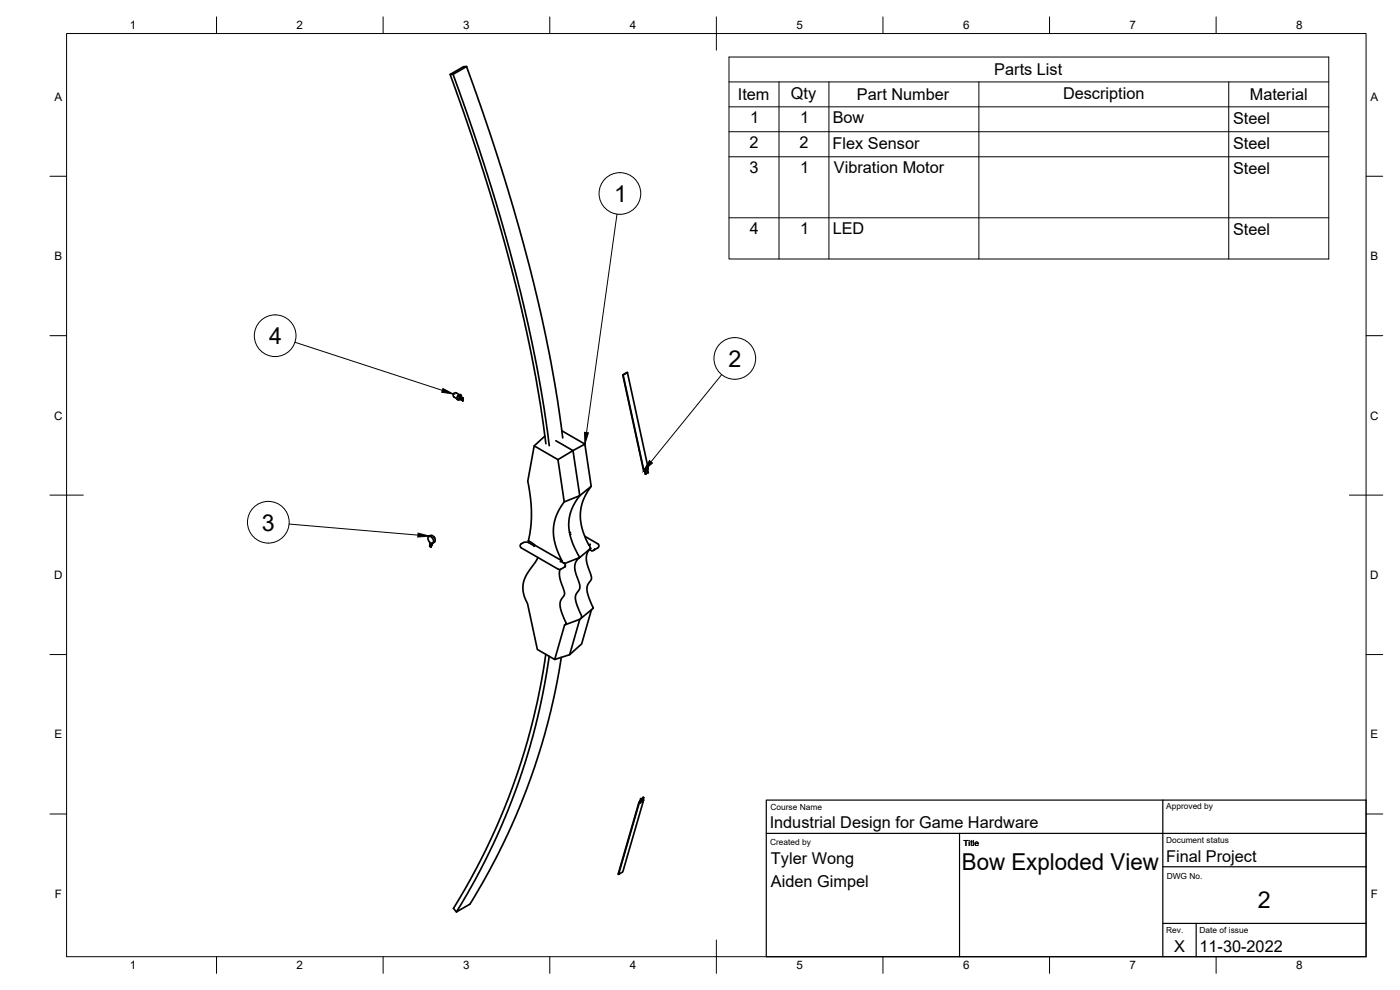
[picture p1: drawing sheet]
<svg xmlns="http://www.w3.org/2000/svg" width="420mm" height="297mm" viewBox="0 0 420 297" stroke-linecap="round" stroke-linejoin="round" font-family="sans-serif">
<!-- layer: Visible -->
<g fill="none" stroke="#000" stroke-width=".51">
<path d="M140 20l5.9 16.7 4.5 13.7 3.6 11.6 4.8 17.7 3.4 13.7 2.8 13.5 2.2 12.4 1.7 12.1M140 20h-.9l-4 2.3 5.6 15.8 4.4 13.6 4.1 13.4 4.4 15.8 2.9 12 3.1 14.3 2.5 13.9 1.7 12M140 20l-4 2.3M136 22.3l5.9 16.7 4.5 13.7 3.5 11.7 4.9 17.6 3.3 13.8 2.9 13.5 2.2 12.4 1.6 12M136 22.3h-.9M137.4 118.8l.6-.4 .2 .1a.52 .52 0 0 1-.8 .3zM137.4 118.8l-.2 1 .4 .2 .5-.2M137.9 119.7h.1M137.9 119.5l.1-.1 .7 .5M137.9 119.1l-.1 .1M137.9 118.9l.1-.1 .7 .5M137.9 119.5h.1"/>
<path d="M137.9 118.9v.1M137.9 119.6l1 .7-1-.6M137.9 119l1 .7-1-.6M137.9 119.1h.1M137.9 118.5l-.9-.6a.71 .71 0 0 0-.9 .3 .71 .71 0 0 0 .2 1l.8 .4M138 119.1l-.1 .1M138 118.4l.4 .2 .1 .6M138.4 119.4l-.2 .2M138.7 120h.3l-.1 .3M138.7 119.4l.3 .1-.1 .2M139 119.5h.1M186.9 112.5l6.3 28.8 .2-.1 .2 .3-.2-.8"/>
<path d="M188.3 111.8l-1.3 .7M139 120v.1M160.3 133.8l7.1 4.1 1.9 12.7-1.4 2.1-1.2 2.7-.6 2.6v1.9l.6 3.5 2 4.9-8.2-4.7-1.2-.9a.78 .78 0 0 1-.7-.6 .78 .78 0 0 1 .2-.8l.6-3.9 .1-4.1-.3-4.3-.8-4.6zM163.5 130.8l-3.2 3M166.8 132.2l5.2 3-4.6 2.7M168.6 129.3l6.9 4 1.9 12.6-1.4 2.1-1.1 2.5-.7 2.7v2l.8 4.3 1.8 4.1 .3-.3-.1 .5 .3 .7M175.5 133.3l-3.5 1.9 2 13.5-4.7 1.9M177.4 145.9a15.7 15.7 0 0 0-4.6 4.4l-1.4 3-.7 3.2 .2 3.2 1.1 3.8 2 3.8 3.2-2.8-.3 .4 .9 .4 .7-.7M193.4 141.2l.1 .3M193.4 141.4h.1M193.5 141.4l.1 .1M193.6 140.7l-.2 .1"/>
<path d="M193.6 140.7l.3 1.5h-.2l-.2-.7M193.6 140.7h-.2M194 140.9l.1 .2M194 141.1h.1M194.1 140.4l.1 .7-.1-.3-.4 .2v.4M194.1 141.1h.1M194.2 140.3l-.2 .1M194.2 140.3l.3 1.6h-.2l-.2-.8M194.2 140.3l-.1 .1M194.4 141l.1-.4-6.2-28.8-1.3 .7 6.3 28.8M128.7 161l.8-.4 .8 .7 .3 1.1-.7 .6M128.9 163.9h.2z"/>
<path d="M129 163.3l.3 .2M129 163.3v-.5a1.42 1.42 0 0 1-.3-1.9 1.29 1.29 0 0 1 1.2 .7 1.29 1.29 0 0 1-.1 1.4h-.3v.5M129.1 163.5l-.2 .4M129.1 163.3v.2M129.1 163.5h.1M129.1 163.3h.1M129.2 164l.1 .1zM129.2 163.5l-.1 .4M129.2 163.4v.1M129.3 163.7l-.1 .3M129.3 163.5v.2M129.3 163.7h.2"/>
<path d="M129.4 163.4h.1M129.4 163.5h.1M129.4 163.5l.1 .2M129.5 163.7l-.2 .4M129.8 163.1h.1M129.8 163.1l-.3 .4M129.8 163v.1M130.2 161.1l.3 .4M156.4 163.2l1-.5h1l2 1.1M156.5 163.1l-.4 .7 .3 .6 11.2 6.4h.7l1.4-.8-.2-.9-1.4-.6 .6-.2M160.5 163.6l-.2 .3M161.4 167.3l-3.7 5.8-.7 2.2v1.9l.4 1.7 .9 2.2 3 13.8 5.2 3 2.9-10.4 .5-.4-1.8-5 .1-1.8 1-1.5 .2-.8-1.4-4.8 .1-2.3"/>
<path d="M169.3 169h.1M169.4 169.9l.3 .1M169.5 169.1l4.5-1.8-1.1 1.2-.4 1.3 .2 1.9 1.3 4.1-.2 1.1-1 1.5-.1 1.2 .5 2 1.4 3.5-.6 .7-4.6 1.7M175.5 160.9l3.9 2.3M176.9 164.9l-.8 1.4-.1 1.7 1.5 5.4-.1 .6-1 1.5-.3 1.4 .6 2.4 1.3 3.1-3.8 3.2M179.4 163.1l.3 .4-.1 .7-1.6 1M163.8 196.3l-1.3 7.9-2.5 11.6-2.1 8.1-2.5 7.9-4.2 11.2-4.9 10.9-5.2 10-5 8.6 .9 1.1M164.8 196.9l-1.9 11.2-2.2 9.6-2.6 9.4-3 9.1-3.5 8.9-3.5 8.1-5.7 11.2-5.4 9.2M168.5 197.2l-2.6 13.3-3.8 14.6-2.4 7.1-3.2 8.7-6 13.4a208.3 208.3 0 0 1-9.5 17l-4 2.3M174 185.8l-3 10.6-4.5 1.5M177.5 182.9l-2.9 10.3-3.6 3.2M192.3 239.7l-.2 .6"/>
<path d="M192.3 239.6l.2 .1zM192.5 239.7l-.5 1.2M192.9 239.3l-.2 .7M193 239.2l.2 .1zM193 240v.1zM193.1 240h-.1M193.2 239.4l-.5 1.2M191.8 240.7h.2zM191.8 240.7l-6.2 21.6M192 240.4l.1 .1M192 240.7l.2-.3-.2 .5M192.1 240.3l-.2 .3"/>
<path d="M192.1 240.3l.1 .1M192.4 240.3l-.1 .2 .4-.2M192.4 240.3h.1M192.6 240l.1 .1M192.7 240.3l.1-.3-.1 .6M192.7 240.3h-.3M192.8 240l-.2 .2M193.2 240l-6.3 21.6-1.3 .7 6.3-21.5"/>
</g>
<g fill="#000">
<circle cx="170.9" cy="159.8" r=".25"/>
<circle cx="129.1" cy="163.5" r=".25"/>
<circle cx="129.3" cy="163.7" r=".25"/>
<circle cx="169" cy="169" r=".25"/>
<circle cx="171" cy="160.3" r=".25"/>
</g>
<!-- layer: BORDER -->
<g fill="none" stroke="#000" stroke-width=".3">
<path d="M20 10.1h390v276.9h-390zM65 5.1v5M115 5.1v5M165 5.1v5M215 5.1v10M265 5.1v5M315 5.1v5M365 5.1v5M15 52.9h5M410 52.9h5M15 100.7h5M410 100.7h5"/>
<path d="M15 148.6h10M405 148.6h10M15 196.4h5M410 196.4h5M15 244.2h5M410 244.2h5M65 287v5M115 287v5M165 287v5M215 282.1v9.9M265 287v5M315 287v5"/>
<path d="M365 287v5"/>
</g>
<!-- layer: TITLEBLOCK -->
<path d="M230 240.1h180v46.9h-180zM230 250h180M288 250v37M349 240.1v46.9M349 277.1h61M349 260.1h61M359 277.1v9.9" fill="none" stroke="#000" stroke-width=".36"/>
<!-- layer: Parts Lists -->
<path d="M218.8 17.1h180v60.6h-180zM218.8 24.6h180M218.8 32.1h180M218.8 39.5h180M233.8 24.6v53.1M248.8 24.6v53.1M293.8 24.6v53.1M368.8 24.6v53.1M218.8 47h180M218.8 65.3h180" fill="none" stroke="#000" stroke-width=".3"/>
<!-- layer: Balloons -->
<g fill="none" stroke="#000" stroke-width=".3">
<path d="M185.2 64.3l-9.2 65.5M88.5 102.7l44.2 14.4M216.6 112.4l-21.2 26.2M86.7 157.2l38.7 3.4"/>
<circle cx="186" cy="58.1" r="6.3"/>
<circle cx="82.6" cy="100.7" r="6.3"/>
<circle cx="220.5" cy="107.5" r="6.3"/>
<circle cx="80.5" cy="156.7" r="6.3"/>
</g>
<path d="M132.9 116.6l3.2 1.6-3.5-.5zM175.4 129.7l1.2 .2-1.1 3.4zM194.9 138.2l.9 .7-2.7 2.4zM125.5 160l3.4 .9-3.5 .2z" fill="#000" stroke="#000" stroke-width=".3"/>
<g font-size="7">
<text x="184.3" y="60.6">1</text>
<text x="80.8" y="103.2">4</text>
<text x="218.7" y="110.1">2</text>
<text x="78.6" y="159.2">3</text>
<text x="288.7" y="261">Bow Exploded View</text>
<text x="377.5" y="272.3">2</text>
</g>
<g font-size="4.9">
<text x="298.4" y="22.6">Parts List</text>
<text x="237.4" y="29.6">Qty</text>
<text x="319" y="29.6">Description</text>
<text x="221.4" y="30">Item</text>
<text x="257.2" y="30">Part Number</text>
<text x="375.1" y="30">Material</text>
<text x="225.1" y="37">1</text>
<text x="240.1" y="37">1</text>
<text x="249.9" y="37">Bow</text>
<text x="370.1" y="37.1">Steel</text>
<text x="225" y="44.4">2</text>
<text x="240" y="44.4">2</text>
<text x="249.9" y="44.6">Flex Sensor</text>
<text x="370.1" y="44.6">Steel</text>
<text x="224.9" y="52">3</text>
<text x="240.1" y="52">1</text>
<text x="250.3" y="52.1">Vibration Motor</text>
<text x="370.1" y="52.1">Steel</text>
<text x="225" y="70.2">4</text>
<text x="240.1" y="70.3">1</text>
<text x="249.9" y="70.3">LED</text>
<text x="370.1" y="70.4">Steel</text>
<text x="231" y="248.5">Industrial Design for Game Hardware</text>
<text x="231.4" y="259.3">Tyler Wong</text>
<text x="350" y="258.6">Final Project</text>
<text x="231.4" y="266.3">Aiden Gimpel</text>
<text x="352.3" y="285.7">X</text>
<text x="360" y="285.5">11-30-2022</text>
</g>
<g font-size="3.5">
<text x="39" y="8.8">1</text>
<text x="89" y="8.8">2</text>
<text x="139" y="8.8">3</text>
<text x="189" y="8.8">4</text>
<text x="239" y="8.8">5</text>
<text x="289" y="8.8">6</text>
<text x="339" y="8.8">7</text>
<text x="389" y="8.8">8</text>
<text x="16.3" y="30.2">A</text>
<text x="411.3" y="30.2">A</text>
<text x="16.3" y="78">B</text>
<text x="411.3" y="78">B</text>
<text x="16.2" y="125.9">C</text>
<text x="411.2" y="125.9">C</text>
<text x="16.2" y="173.7">D</text>
<text x="411.2" y="173.7">D</text>
<text x="16.3" y="221.6">E</text>
<text x="411.3" y="221.6">E</text>
<text x="16.4" y="269.4">F</text>
<text x="411.4" y="269.4">F</text>
<text x="39" y="290.8">1</text>
<text x="89" y="290.8">2</text>
<text x="139" y="290.8">3</text>
<text x="189" y="290.8">4</text>
<text x="239" y="290.8">5</text>
<text x="289" y="290.8">6</text>
<text x="339" y="290.8">7</text>
<text x="389" y="290.8">8</text>
</g>
<g font-size="2.5">
<text x="231.2" y="242.9">Course Name</text>
<text x="350" y="242.9">Approved by</text>
<text x="231.1" y="253.7">Created by</text>
<text x="289.2" y="253.7">Title</text>
<text x="350" y="252.8">Document status</text>
<text x="350.1" y="263.7">DWG No.</text>
<text x="350" y="279.9">Rev.</text>
<text x="360" y="279.9">Date of issue</text>
</g>
</svg>
